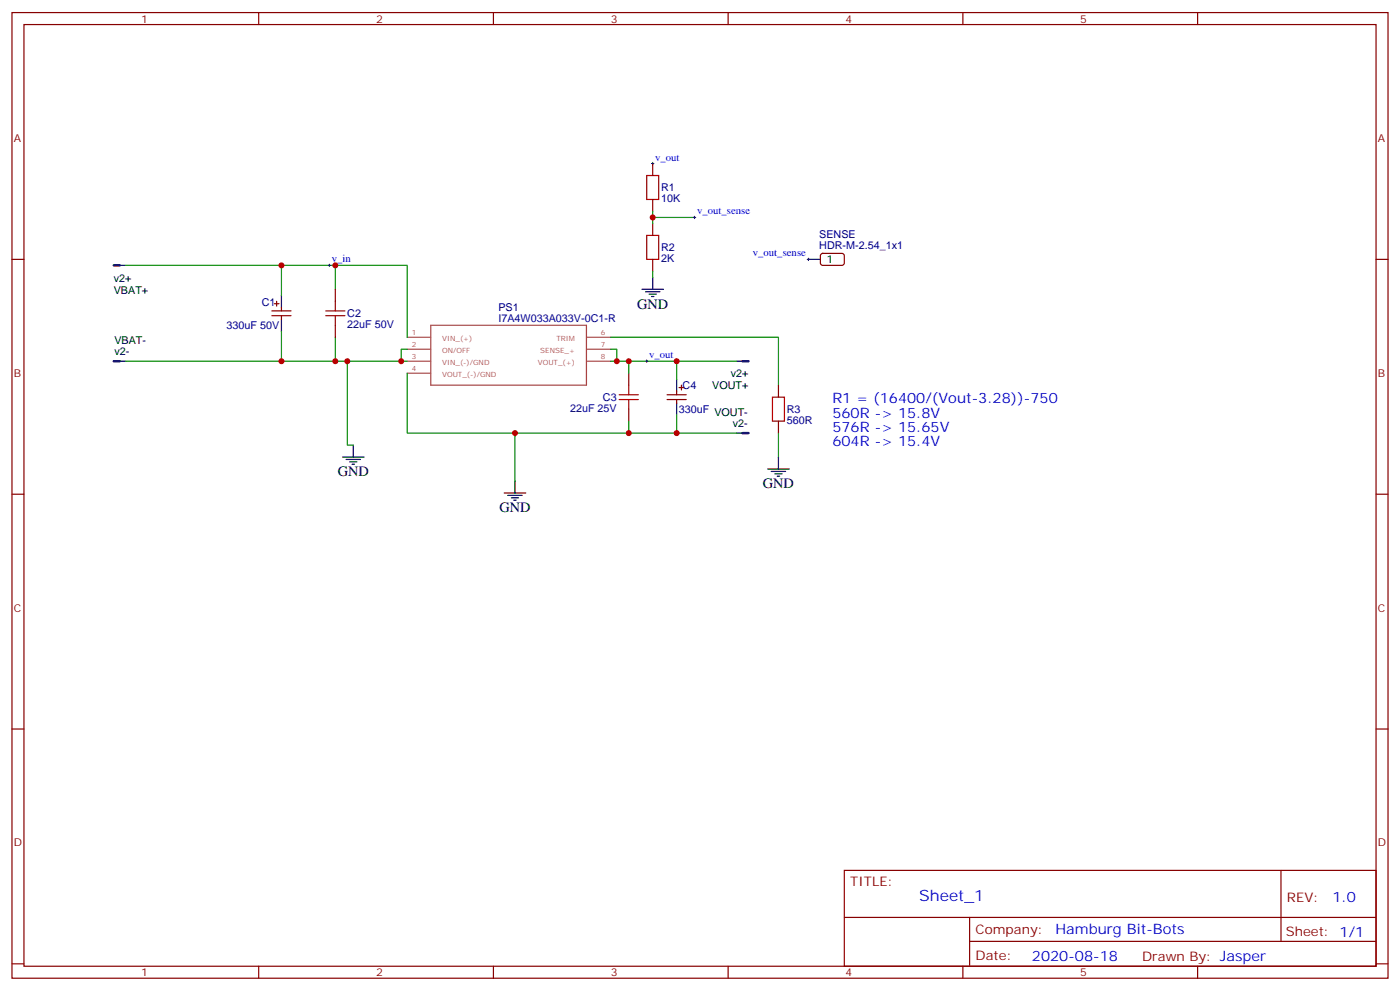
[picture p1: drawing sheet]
<svg xmlns="http://www.w3.org/2000/svg" width="412mm" height="292mm" viewBox="0 0 412 292" stroke-linecap="round" stroke-linejoin="round" font-family="sans-serif">
<g fill="none" stroke="#870000" stroke-width=".35">
<path d="M3.5 3.7h405.4v284.3h-405.4zM7.1 7.2h398.2v277.3h-398.2zM76.2 3.7v3.5M145.3 3.7v3.5M214.5 3.7v3.5M283.6 3.7v3.5M352.8 3.7v3.5M192.3 48.2v3.5M192.3 58.7v3.6M3.5 76.4h3.6M192.3 65.8v3.5M192.3 76.4v3.5"/>
<path d="M241.9 74.8l.5-.2 5.9 .1 .4 .6-.1 2.4-.6 .4h-5.9l-.4-.7v-2.1zM405.3 76.4h3.6M80.1 91.5h5.6M80.1 93h5.6M80.8 89.4h1.4M81.5 88.7v1.4M82.9 90.5v1M82.9 93v1M98.8 85.2v3.5M98.8 95.8v3.5M185.2 109.9v3.5M196.5 116.2h5.6"/>
<path d="M196.5 117.7h5.6M199.3 115.2v1M199.3 117.7v1M200 114.1h1.4M200.7 113.4v1.4M229.3 113.4v3.5M185.2 120.5v3.5M229.3 124v3.5M3.5 145.5h3.6M405.3 145.5h3.6M3.5 214.7h3.6M405.3 214.7h3.6"/>
<path d="M248.7 256.3h156.6v28.2h-156.6zM377.3 256.3v20.9M248.7 270.1h156.5M285.6 277.2h119.6M285.6 270.1v14.2M3.5 283.8h3.6M76.2 284.5v3.5M145.3 284.5v3.5M214.5 284.5v3.5M283.6 284.5v3.5M352.8 284.5v3.5M405.3 283.8h3.6"/>
</g>
<path d="M119.9 99.3h7M126.9 95.8h45.9v17.6h-45.9zM173 99.3h6.9M119.9 102.8h7M119.9 106.4h7M119.9 109.9h7M173 102.8h6.9M173 106.4h6.9" fill="none" stroke="#a64a4a" stroke-width=".35"/>
<path d="M33.5 78.1h1.8M33.5 106.4h1.8M218.7 106.4h1.8M218.7 127.5h1.8" fill="none" stroke="#000" stroke-width=".71"/>
<g fill="none" stroke="#000" stroke-width=".35">
<path d="M33.5 78.1h3.5M238.1 76.4h3.6M82.9 87v3.5M82.9 94v3.5M189.1 85.2h6.3M190.1 85.9h4.3M191.2 86.6h2.1M191.9 87.3h.7M192.3 81.7v3.5M33.5 106.4h3.5M199.3 111.7v3.5M199.3 118.7v3.5"/>
<path d="M217 106.4h3.5M100.9 134.6h6.3M102 135.3h4.2M103 136h2.1M103.7 136.7h.7M104.1 131.1v3.5M217 127.5h3.5M226.1 138.1h6.4M227.2 138.8h4.2M228.2 139.5h2.2M229.3 134.6v3.5M148.5 145.2h6.4"/>
<path d="M149.6 145.9h4.2M150.6 146.6h2.2M151.3 147.3h.7M151.7 141.6v3.6M229 140.2h.7"/>
</g>
<g fill="none" stroke="#008700" stroke-width=".35">
<path d="M37 78.1h82.9v21.2M82.9 78.1v8.9M98.8 78.1v7.1M192.3 62.3v3.5M192.3 79.9v1.8M192.3 64h12.3M82.9 97.5v8.9M98.8 99.3v7.1M179.9 99.3h49.4v14.1M37 106.4h82.9M102.3 106.4v24.7h1.8M119.9 109.9v17.6h97.1"/>
<path d="M119.9 102.8h-1.7v3.6M179.9 102.8h1.8v3.6M179.9 106.4h37.1M185.2 106.4v3.5M199.3 106.4v5.3M151.7 127.5v14.1M185.2 124v3.5M199.3 122.2v5.3M229.3 127.5v7.1"/>
</g>
<path d="M190.5 51.7h3.5v7h-3.5zM190.5 69.3h3.5v7.1h-3.5zM96 93h5.6M96 91.5h5.6M98.8 88.7v2.8M98.8 93v2.8M182.4 117.7h5.6M182.4 116.2h5.6M185.2 113.4v2.8M185.2 117.7v2.8M227.5 116.9h3.6v7.1h-3.6z" fill="none" stroke="#a10000" stroke-width=".35"/>
<path d="M191.9 48.2h.7M192.3 47.8v.7M96.7 78.1h.7M97 77.8v.7M204.3 64h.7M204.6 63.7v.7M237.8 76.4h.7M238.1 76v.7M190.1 106.4h.8M190.5 106v.7" fill="none" stroke="#000" stroke-width=".29"/>
<g fill="#c00">
<circle cx="118.2" cy="106.4" r=".88"/>
<circle cx="181.7" cy="106.4" r=".88"/>
<circle cx="102.3" cy="106.4" r=".88"/>
<circle cx="192.3" cy="64" r=".88"/>
<circle cx="151.7" cy="127.5" r=".88"/>
<circle cx="185.2" cy="106.4" r=".88"/>
<circle cx="199.3" cy="106.4" r=".88"/>
<circle cx="185.2" cy="127.5" r=".88"/>
<circle cx="199.3" cy="127.5" r=".88"/>
<circle cx="98.8" cy="106.4" r=".88"/>
<circle cx="82.9" cy="106.4" r=".88"/>
<circle cx="82.9" cy="78.1" r=".88"/>
<circle cx="98.8" cy="78.1" r=".88"/>
</g>
<text font-size="4.6" fill="#00f" x="270.8" y="265.3">Sheet_1</text>
<g font-size="4.2">
<text x="187.7" y="90.8">GND</text>
<text x="99.5" y="140.2">GND</text>
<text x="224.7" y="143.8">GND</text>
<text x="147.1" y="150.8">GND</text>
</g>
<g font-size="4.2" fill="#00f">
<text x="245.2" y="118.7">R1 = (16400/(Vout-3.28))-750</text>
<text x="245.2" y="122.9">560R -&gt; 15.8V</text>
<text x="245.2" y="127.2">576R -&gt; 15.65V</text>
<text x="245.2" y="131.4">604R -&gt; 15.4V</text>
<text x="392.5" y="265.6">1.0</text>
<text x="310.9" y="275.1">Hamburg Bit-Bots</text>
<text x="304" y="282.9">2020-08-18</text>
</g>
<g font-size="3.9" fill="#800">
<text x="250.5" y="260.9">TITLE:</text>
<text x="379.1" y="265.6">REV:</text>
<text x="287.4" y="275.1">Company:</text>
<text x="378.7" y="275.7">Sheet: 1/1</text>
<text x="287.4" y="282.8">Date:</text>
<text x="336.4" y="282.8">Drawn By: Jasper</text>
</g>
<g font-size="3.2" fill="#800">
<text x="41.6" y="6.7">1</text>
<text x="110.8" y="6.7">2</text>
<text x="179.9" y="6.7">3</text>
<text x="249.1" y="6.7">4</text>
<text x="318.2" y="6.7">5</text>
<text x="4.1" y="41.8">A</text>
<text x="405.9" y="41.8">A</text>
<text x="4.1" y="110.9">B</text>
<text x="405.9" y="110.9">B</text>
<text x="4.1" y="180.1">C</text>
<text x="405.9" y="180.1">C</text>
<text x="4.1" y="249.2">D</text>
<text x="405.9" y="249.2">D</text>
<text x="41.6" y="287.5">1</text>
<text x="110.8" y="287.5">2</text>
<text x="179.9" y="287.5">3</text>
<text x="249.1" y="287.5">4</text>
<text x="318.2" y="287.5">5</text>
</g>
<g font-size="3.2" fill="#00f">
<text x="193" y="47.3">v_out</text>
<text x="205.3" y="63.1">v_out_sense</text>
<text x="97.7" y="77.3">v_in</text>
<text x="221.7" y="75.5">v_out_sense</text>
<text x="191.2" y="105.5">v_out</text>
</g>
<g font-size="3.2" fill="#000080">
<text x="194.7" y="59.6">10K</text>
<text x="194.7" y="56.3">R1</text>
<text x="241.3" y="70">SENSE</text>
<text x="194.7" y="77.2">2K</text>
<text x="194.7" y="74">R2</text>
<text x="241.3" y="73.2">HDR-M-2.54_1x1</text>
<text x="77.1" y="90">C1</text>
<text x="102.3" y="93.4">C2</text>
<text x="146.8" y="94.7">I7A4W033A033V-0C1-R</text>
<text x="146.8" y="91.4">PS1</text>
<text x="66.7" y="96.9">330uF 50V</text>
<text x="102.3" y="96.6">22uF 50V</text>
<text x="177.6" y="118.1">C3</text>
<text x="201.1" y="114.7">C4</text>
<text x="167.9" y="121.3">22uF 25V</text>
<text x="199.9" y="121.6">330uF</text>
<text x="231.8" y="124.8">560R</text>
<text x="231.8" y="121.6">R3</text>
</g>
<g font-size="3.2">
<text x="243.4" y="77.4">1</text>
<text x="33.5" y="82.9">v2+</text>
<text x="33.5" y="86.4">VBAT+</text>
<text x="33.7" y="101.4">VBAT-</text>
<text x="33.7" y="104.6">v2-</text>
<text x="215.3" y="111.1">v2+</text>
<text x="209.8" y="114.6">VOUT+</text>
<text x="210.4" y="122.6">VOUT-</text>
<text x="215.9" y="125.8">v2-</text>
</g>
<g font-size="2.1" fill="#a54b4b">
<text x="121.3" y="98.6">1</text>
<text x="130.2" y="100.3">VIN_(+)</text>
<text x="163.9" y="100.3">TRIM</text>
<text x="177" y="98.6">6</text>
<text x="121.3" y="102.1">2</text>
<text x="121.3" y="105.7">3</text>
<text x="130.2" y="103.9">ON/OFF</text>
<text x="130.2" y="107.4">VIN_(-)/GND</text>
<text x="158.4" y="107.4">VOUT_(+)</text>
<text x="159.2" y="103.9">SENSE_+</text>
<text x="177" y="102.1">7</text>
<text x="177" y="105.7">8</text>
<text x="121.3" y="109.2">4</text>
<text x="130.2" y="110.9">VOUT_(-)/GND</text>
</g>
</svg>
